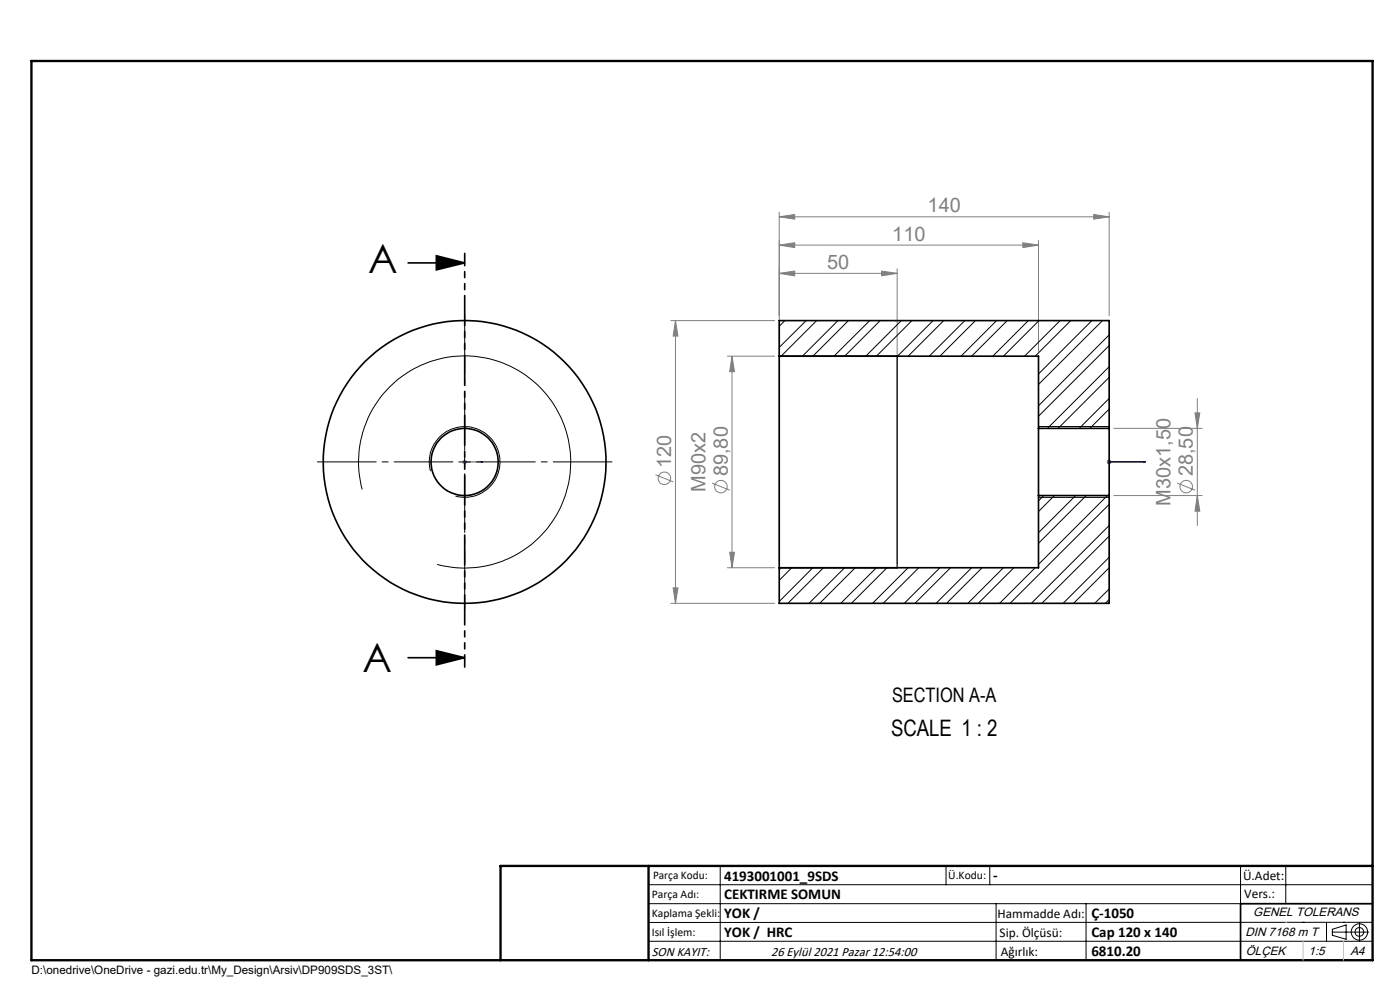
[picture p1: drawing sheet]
<svg xmlns="http://www.w3.org/2000/svg" width="297mm" height="210mm" viewBox="0 0 297 210" stroke-linecap="round" stroke-linejoin="round" font-family="sans-serif">
<g fill="none" stroke="#808080" stroke-width=".21">
<path d="M165.3 58l3.3-.5v1zM165.3 52l3.3-.5v1zM165.3 46l3.3-.5v1zM165.3 45v74.5M165.3 58h25M165.3 52h55M165.3 46h70M187 57.5l3.3 .5-3.3 .5zM190.3 57v62.5M217 51.5l3.3 .5-3.3 .5zM220.3 51v23.5M232 45.5l3.3 .5-3.3 .5z"/>
<path d="M235.3 45v22M142.3 68h22M143.3 68v60M143.3 68l.5 3.3h-1zM154.3 75.6h10M155.3 75.6v44.8M155.3 75.6l.5 3.2h-1zM98.1 98h1M98.2 97.6l.7 .7M98.6 97.5v1M98.9 97.6l-.7 .7M234.8 98h1"/>
<path d="M234.9 97.6l.8 .7M235.3 97.5v1M235.7 97.6l-.8 .7M236.3 90.9h18.7M253.5 87.6h1l-.5 3.3zM254 84.5v27M139.1 100.7l3.7 1.5M151.1 102.5l3.7 1.5M154.8 117.1h1l-.5 3.3zM236.3 105.1h18.7M249.7 102.5l3.8 1.5M254 105.1l.5 3.3h-1z"/>
<path d="M142.3 128h22M142.8 124.7h1l-.5 3.3zM154.3 120.4h10"/>
<circle cx="141" cy="101.5" r="1.32"/>
<circle cx="152.9" cy="103.2" r="1.32"/>
<circle cx="251.7" cy="103.2" r="1.32"/>
</g>
<path d="M86.6 55.8h12M92.6 54.2l6 1.6-6 1.4zM86.6 139.5h12M92.6 138l6 1.5-6 1.5zM291.2 191.7h-28v12" fill="none" stroke="#000" stroke-width=".35"/>
<g fill="none" stroke="#000" stroke-width=".21">
<path d="M165.3 75.5h25M91.3 99.9a7.5 7.5 0 0 1 6.6-9.4 7.5 7.5 0 0 1 8.1 8.1 7.5 7.5 0 0 1-9.4 6.6M97.3 98h2.5M98.6 96.8v2.5M220.3 90.5h15M76.8 103.8a22.5 22.5 0 0 1 19.8-28.2 22.5 22.5 0 0 1 24.4 24.4 22.5 22.5 0 0 1-28.3 19.7M220.3 105.5h15M165.3 120.5h25M137.6 187.7h153.6M137.6 191.7h153.6M137.6 199.7h153.6M152.8 183.7v20"/>
<path d="M200.7 183.7v4M210 183.7v4M211.3 191.7v12M230.4 191.7v12M263.2 183.7v20M272.8 183.7v8M276.4 195.6h.1M281.4 195.6v4.1M282.6 197.7h7.8M282.6 197.1l3-.9v3l-3-.8zM285 195.6h.1M288.4 195.8v3.8"/>
<path d="M291.2 195.6l-153.6 .1"/>
<circle cx="288.4" cy="197.7" r="1.74"/>
<circle cx="288.4" cy="197.7" r=".93"/>
</g>
<path d="M98.5 98h.2zM98.6 98h.1M98.6 98h3.8M102.4 98h-.4h.4M235.2 98h.2zM235.3 98h.1M235.3 98h7.7M243 98h-.4h.4" fill="none" stroke="#00f" stroke-width=".21"/>
<path d="M98.6 53.7v87.8" fill="none" stroke="#000" stroke-width=".35" stroke-dasharray="6.3 1.3 1.3 1.3 1.3 1.3" stroke-dashoffset="3.7"/>
<path d="M190.3 75.5v45M106.2 203.7h185" fill="none" stroke="#000" stroke-width=".25"/>
<path d="M6.7 12.9h284.5v190.8h-284.5zM137.6 183.7v20M291.2 183.7h-185v20" fill="none" stroke="#000" stroke-width=".5"/>
<path d="M272.8 195.6h.1M276.4 199.7v4M285 199.7v4" fill="none" stroke="#c0c0c0" stroke-width=".21"/>
<path d="M96.1 98h-28.8M98.6 95.5v-28.8M101.1 98h28.7M98.6 100.5v28.7" fill="none" stroke="#000" stroke-width=".21" stroke-dasharray="15.2 1.3 1.3 1.3" stroke-dashoffset="2.8"/>
<path d="M92.6 54.2l6 1.6-6 1.4zM92.6 138l6 1.5-6 1.5z" fill="#000"/>
<g fill="#00f">
<path d="M102 98h.4zM98.5 98h.2z"/>
<path d="M235.2 98h.2zM242.6 98h.4zM235.2 98h.2zM242.6 98h.4z"/>
</g>
<g fill="#808080">
<path d="M165.3 58l3.3-.5v1zM187 57.5l3.3 .5-3.3 .5z"/>
<path d="M165.3 52l3.3-.5v1zM217 51.5l3.3 .5-3.3 .5z"/>
<path d="M232 45.5l3.3 .5-3.3 .5zM165.3 46l3.3-.5v1z"/>
<path d="M142.8 124.7h1l-.5 3.3zM143.3 68l.5 3.3h-1z"/>
<path d="M155.3 75.6l.5 3.2h-1zM154.8 117.1h1l-.5 3.3zM253.5 87.6h1l-.5 3.3zM254 105.1l.5 3.3h-1z"/>
</g>
<g fill="none" stroke="#000" stroke-width=".35">
<path d="M165.3 75.6v44.8M165.3 75.6v-7.6h70v22.9M165.3 75.6h55v15.3M220.3 90.9v14.2M220.3 90.9h15M235.3 90.9v14.2M220.3 105.1v15.3h-55M220.3 105.1h15M235.3 105.1v22.9h-70v-7.6"/>
<circle cx="98.6" cy="98" r="7.1"/>
<circle cx="98.6" cy="98" r="30"/>
</g>
<g fill="none" stroke="#000" stroke-width=".21">
<path d="M166.5 68l-1.2 1.2M171 68l-5.7 5.7M173.2 68l-7.5 7.6M177.8 68l-7.6 7.6M180 68l-7.6 7.6M184.5 68l-7.6 7.6M186.7 68l-7.5 7.6M191.2 68l-7.5 7.6M193.5 68l-7.6 7.6M197.9 68l-7.5 7.6M200.2 68l-7.5 7.6M204.7 68l-7.6 7.6"/>
<path d="M206.9 68l-7.5 7.6M211.4 68l-7.5 7.6M213.7 68l-7.6 7.6M218.2 68l-7.6 7.6M220.4 68l-7.5 7.6M224.9 68l-7.6 7.6M227.2 68l-7.6 7.6M231.6 68l-11.3 11.3M233.9 68l-13.6 13.6M235.3 71l-15 15.1M235.3 73.3l-15 15M235.3 77.8l-13.1 13.1"/>
<path d="M235.3 84.5l-6.3 6.4M235.3 80l-10.8 10.9M235.3 86.8l-4.1 4.1M221.4 105.1l-1.1 1.1M223.7 105.1l-3.4 3.4M228.2 105.1l-7.9 7.9M230.4 105.1l-10.1 10.1M234.9 105.1l-14.6 14.6M235.3 111.5l-16.5 16.5M235.3 118.2l-9.8 9.8M235.3 107l-21 21M235.3 113.7l-14.3 14.3"/>
<path d="M165.7 120.4l-.4 .5M168 120.4l-2.7 2.7M172.4 120.4l-7.1 7.2M174.7 120.4l-7.6 7.6M179.2 120.4l-7.6 7.6M181.4 120.4l-7.5 7.6M185.9 120.4l-7.5 7.6M188.2 120.4l-7.6 7.6M192.7 120.4l-7.6 7.6M194.9 120.4l-7.5 7.6M199.4 120.4l-7.6 7.6M201.6 120.4l-7.5 7.6"/>
<path d="M206.1 120.4l-7.5 7.6M208.4 120.4l-7.6 7.6M212.9 120.4l-7.6 7.6M215.1 120.4l-7.6 7.6M219.6 120.4l-7.5 7.6M235.3 124.9l-3.1 3.1M235.3 120.4l-7.5 7.6M235.3 127.2l-.8 .8"/>
</g>
<g font-size="8.5">
<text x="78.1" y="58">A</text>
<text x="76.9" y="142.5">A</text>
</g>
<text font-size="4.8" x="189" y="156.2">SCALE 1 : 2</text>
<g font-size="4.2" fill="#808080">
<text x="196.8" y="45">140</text>
<text x="189.3" y="51">110</text>
<text x="175.5" y="57">50</text>
<text x="142.4" y="99.3" transform="rotate(-90 142.4 99.3)">120</text>
<text x="154.4" y="101" transform="rotate(-90 154.4 101)">89,80</text>
<text x="253.1" y="101" transform="rotate(-90 253.1 101)">28,50</text>
<text x="149.6" y="104.3" transform="rotate(-90 149.6 104.3)">M90x2</text>
<text x="248.3" y="107.3" transform="rotate(-90 248.3 107.3)">M30x1,50</text>
</g>
<text font-size="4.2" x="189.2" y="148.9">SECTION A-A</text>
<g font-size="3.2">
<text x="153.6" y="186.8">4193001001_9SDS</text>
<text x="153.6" y="190.8">CEKTIRME SOMUN</text>
<text x="210.7" y="186.6">-</text>
<text x="153.6" y="194.8">YOK /</text>
<text x="231.5" y="194.8">Ç-1050</text>
<text x="153.6" y="198.8">YOK / HRC</text>
<text x="231.5" y="198.7">Cap 120 x 140</text>
<text x="231.5" y="202.8">6810.20</text>
</g>
<g font-size="2.8">
<text x="263.7" y="186.7">Ü.Adet:</text>
<text x="263.9" y="190.5">Vers.:</text>
<text x="211.6" y="194.8">Hammadde Adı:</text>
<text x="138.3" y="202.8">SON KAYIT:</text>
<text x="163.6" y="202.8">26 Eylül 2021 Pazar 12:54:00</text>
<text x="212.1" y="198.7">Sip. Ölçüsü:</text>
<text x="212.3" y="202.7">Ağırlık:</text>
</g>
<g font-size="2.6">
<text x="265.9" y="194.4">GENEL TOLERANS</text>
<text x="264.2" y="198.5">DIN 7168 m T</text>
<text x="264.3" y="202.6">ÖLÇEK</text>
<text x="277.6" y="202.6">1:5</text>
<text x="286.5" y="202.6">A4</text>
</g>
<g font-size="2.5">
<text x="138.3" y="190.5">Parça Adı:</text>
<text x="138.5" y="186.5">Parça Kodu:</text>
<text x="201.2" y="186.5">Ü.Kodu:</text>
<text x="138.3" y="194.5">Kaplama Şekli:</text>
<text x="138.3" y="198.6">Isıl İşlem:</text>
<text x="6.7" y="206.7">D:\onedrive\OneDrive - gazi.edu.tr\My_Design\Arsiv\DP909SDS_3ST\</text>
</g>
</svg>
